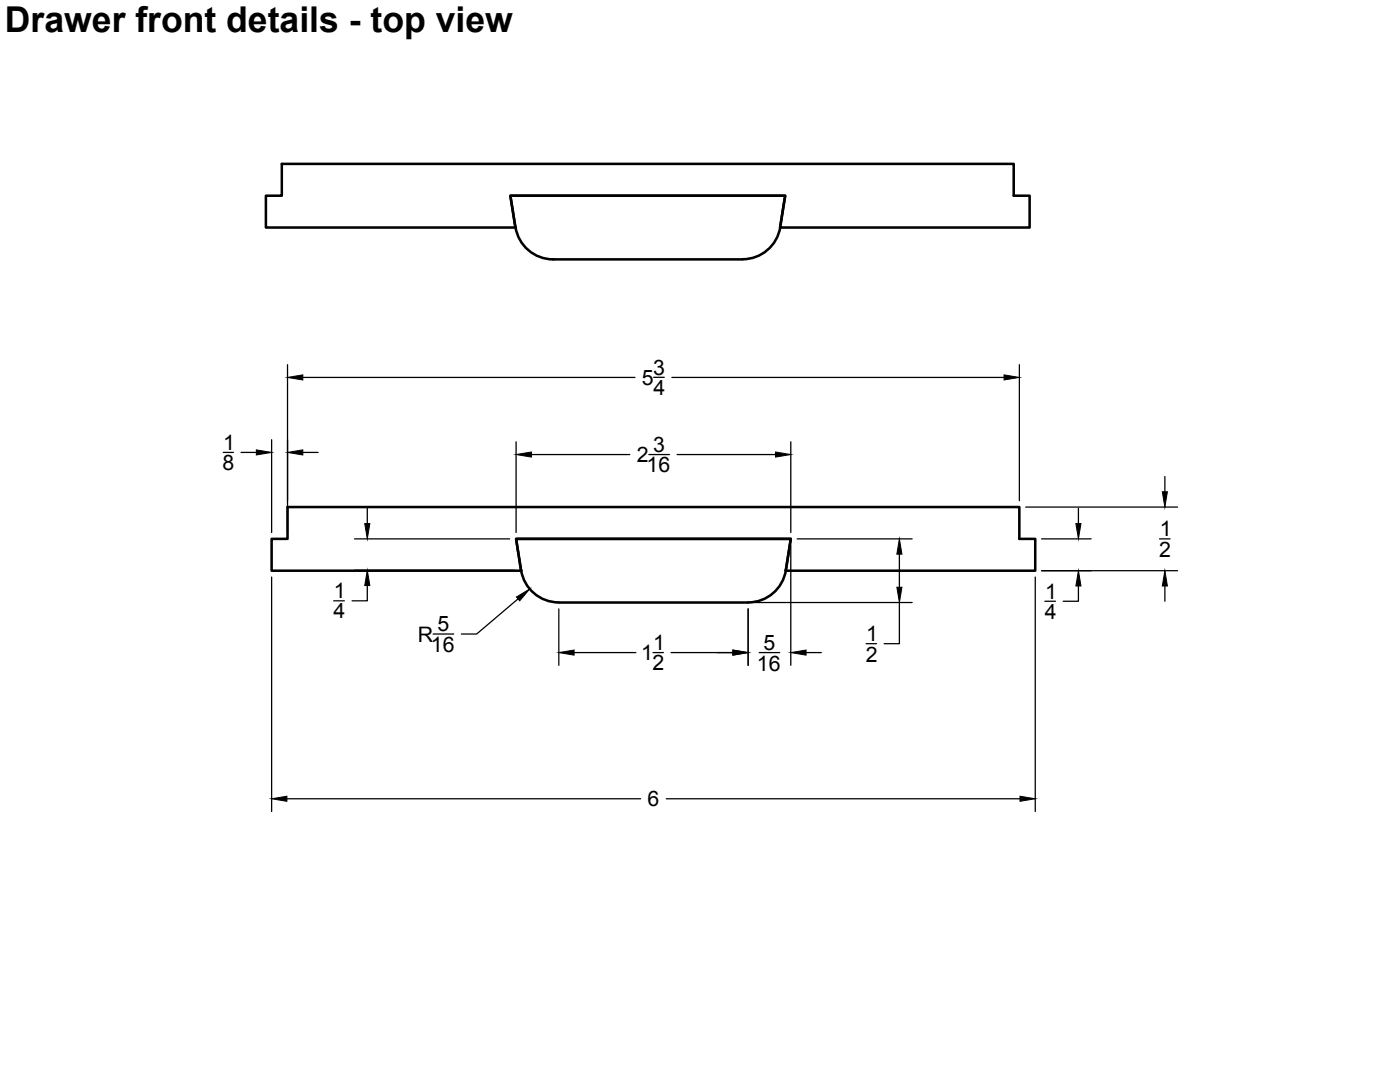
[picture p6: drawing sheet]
<svg xmlns="http://www.w3.org/2000/svg" width="279mm" height="216mm" viewBox="0 0 279 216" stroke-linecap="round" stroke-linejoin="round" font-family="sans-serif">
<!-- layer: Visible -->
<path d="M56.2 32.7h146.1v6.4h3.2v6.3h-49.8l1-6.3h-54.8l1 6.3h-49.8v-6.3h3.1zM102.8 45.3l-.9-6.2h54.8l-1 6.2a7.6 7.6 0 0 1-7.5 6.4l-37.8 .1M102.9 45.3a7.6 7.6 0 0 0 7.5 6.5M57.4 101.2h146v6.3h3.2v6.4h-49.8l1-6.4h-54.8l1 6.4h-49.8v-6.4h3.2zM104 113.9h.1M111.5 120.2h37.8M149.3 120.2a7.6 7.6 0 0 0 7.5-6.4l1-6.3h-54.8l1 6.3a7.6 7.6 0 0 0 7.5 6.4" fill="none" stroke="#000" stroke-width=".51"/>
<!-- layer: Dimensions -->
<g fill="none" stroke="#000" stroke-width=".25">
<path d="M57.4 72.8v33.5M60.4 75.3h66.3M130.5 75.3h2.1M134.1 75.3h66.3M203.4 72.8v27.1M44.6 90.3h2M48.1 90.3h3.1M54.2 87.7v18.6M60.4 90.3h3.1M103 88.2v18.1M106 90.7h19.7M129.5 90.7h4.1"/>
<path d="M135.1 90.7h19.7M157.8 88.2v18.1M232.5 95.1v3M54.2 115.1v46.8M66.6 119.9h2.1M70.8 107.5h30.9M70.8 113.8h31.9M73.3 116.8v3.1h-3M73.3 101.4v3.1M103.4 119.5l-8.3 7h-3M157.8 108.8v24M159.1 107.5h22.9"/>
<path d="M179.5 110.6v6.6M204.7 101.2h30.3M206.6 115.1v46.8M207.9 107.5h9.9M207.9 113.9h27.1M208.5 120h2.2M215.2 116.9v3.1h-3M215.2 101.4v3.1M231.4 107.5h2.1M232.5 116.9v3.1M86.4 126.5h4.2M111.5 121.5v11.3"/>
<path d="M114.6 130.2h12.3M130.3 130.2h2.1M133.9 130.2h12.4M149.3 121.5v11.3M150.6 120.2h31.4M151.5 130.2h4.1M160.9 130.2h3M172.8 128.4h2.1M179.5 120.2v8.2h-3.1M57.3 159.4h70.5M133 159.4h70.6"/>
</g>
<g fill="#000" stroke="#000" stroke-width=".2">
<path d="M57.4 75.3l3-.5v1zM200.4 74.8l3 .5-3 .5zM51.2 89.8l3 .5-3 .5zM57.4 90.3l3-.5v1zM103 90.7l3-.5v1zM154.8 90.2l3 .5-3 .5zM232 98.1h1l-.5 3.1zM72.8 104.5h1l-.5 3zM73.3 113.8l.5 3h-1zM103.1 119.1l2.6-1.6-2 2.4zM179.5 107.5l.5 3.1h-1zM179 117.2h1l-.5 3z"/>
<path d="M214.7 104.5h1l-.5 3zM215.2 113.9l.5 3h-1zM232.5 113.9l.5 3h-1zM111.5 130.2l3.1-.5v1zM146.3 129.7l3 .5-3 .5zM157.8 130.2l3.1-.5v1zM54.2 159.4l3.1-.5v1zM203.6 158.9l3 .5-3 .5z"/>
</g>
<text font-size="7.1" x="1" y="6.3">Drawer front details - top view</text>
<g font-size="4.3">
<text x="128.1" y="76.8">5</text>
<text x="130.3" y="74.8">3</text>
<text x="130.4" y="78.8">4</text>
<text x="44.6" y="89.8">1</text>
<text x="44.4" y="93.9">8</text>
<text x="127.1" y="92.2">2</text>
<text x="129" y="94.3">16</text>
<text x="130.4" y="90.2">3</text>
<text x="231.4" y="107">1</text>
<text x="231.4" y="111.1">2</text>
<text x="66.6" y="119.4">1</text>
<text x="208.6" y="119.5">1</text>
<text x="66.6" y="123.4">4</text>
<text x="208.5" y="123.5">4</text>
<text x="83.4" y="128">R</text>
<text x="86" y="130.1">16</text>
<text x="87.3" y="126">5</text>
<text x="128" y="131.7">1</text>
<text x="130.3" y="129.7">1</text>
<text x="152.4" y="129.7">5</text>
<text x="172.8" y="132">2</text>
<text x="172.9" y="127.9">1</text>
<text x="130.2" y="133.8">2</text>
<text x="151" y="133.8">16</text>
<text x="129.2" y="160.9">6</text>
</g>
</svg>
